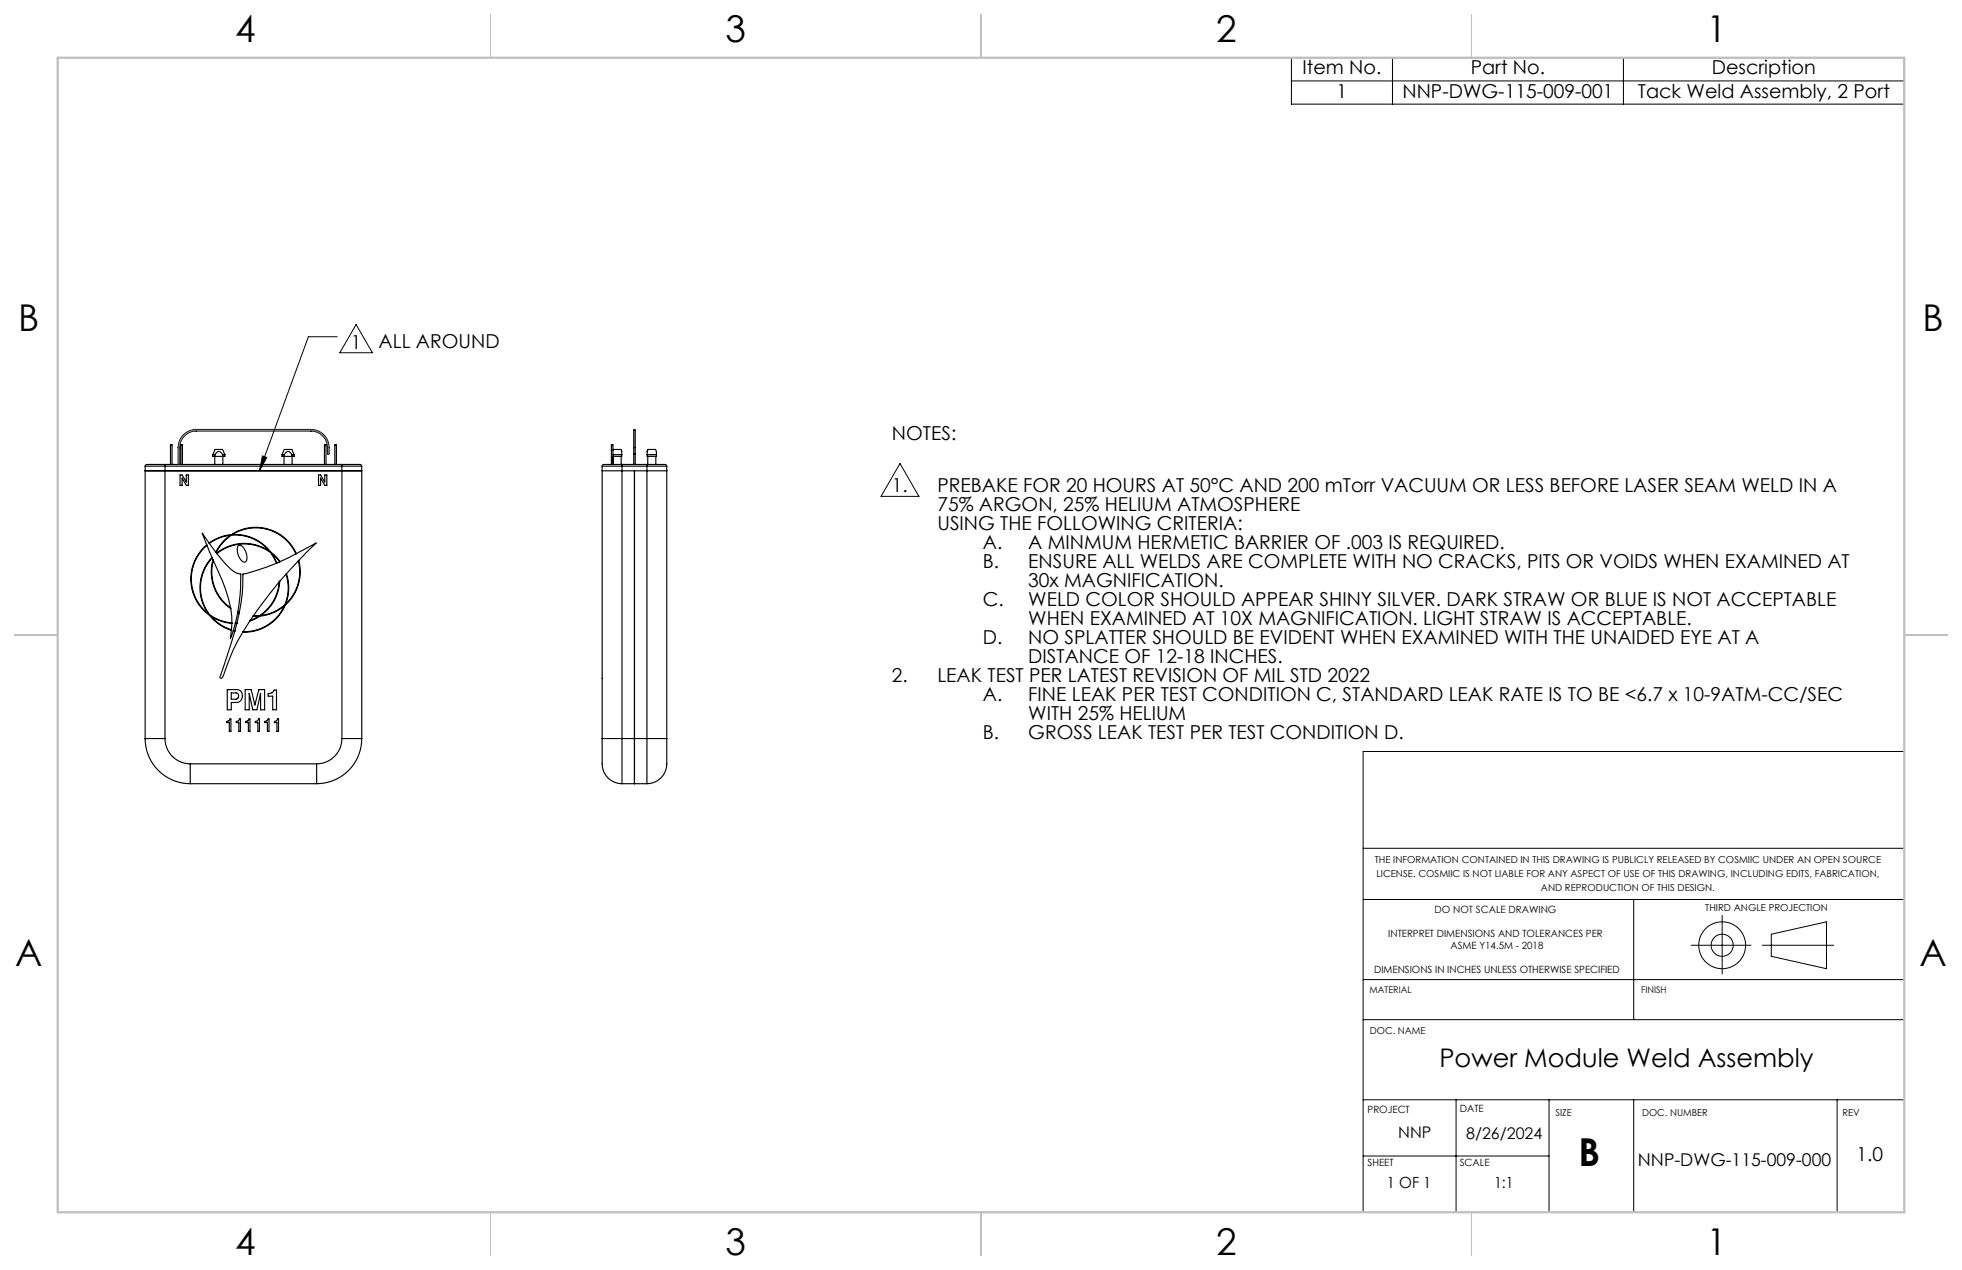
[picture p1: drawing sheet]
<svg xmlns="http://www.w3.org/2000/svg" width="432mm" height="279mm" viewBox="0 0 432 279" stroke-linecap="round" stroke-linejoin="round" font-family="sans-serif">
<g fill="none" stroke="#000" stroke-width=".25">
<path d="M39.2 98.5h.3M39.2 98.5v3.7M39.5 98.5v3.7M43.2 94.8a3.6 3.6 0 0 0-3.7 3.7M43.2 94.5a4 4 0 0 0-4 4M43.2 94.5v.3M43.2 94.5h25.2M43.2 94.8h25.2M68.4 94.8a3.6 3.6 0 0 1 3.7 3.7M68.4 94.5a4 4 0 0 1 4 4M68.4 94.5v.3M72.1 99.8a.17 .17 0 0 0 .2 .1 .17 .17 0 0 0 .1-.1"/>
<path d="M72.1 99.8h.3M72.1 98.5h.3M72.1 98.5v1.3M72.4 98.5v1.3M134.9 99.1l.1-.2h1.7l.1 .4v.7M139.5 98.5v-3.8a.17 .17 0 0 1 .2-.2 .17 .17 0 0 1 .1 .2v3.8M139.5 98.5h.3M139.5 98.5v3.7M139.8 98.5v3.7M32 103.6h43.2M32 102.6h4.3M32 102.6l-.1 59.9"/>
<path d="M36.3 102.2h-4l-.2 .1-.1 .3M36.3 102.2v.4M36.3 102.6v59.9M36.3 102.6h38.9M36.3 102.2h38.9M37.5 102.2v-4.3h.4v4.3M39.6 104.5h.5l.9 1.5v-1.5h.5v2.3h-.5l-.9-1.6v1.6h-.5zM39.8 102.2v-4.3h.4v4.3M45.5 119.9a9.8 9.8 0 0 0 .6 15.4 9.8 9.8 0 0 0 4.8 3.4M45.5 119.9v.1M45.5 120a9.7 9.7 0 0 0 .3 15 9.8 9.8 0 0 1 .8-12.4M45.5 120l1.1 2.6"/>
<path d="M46 119.5a9.8 9.8 0 0 1 4.9-1.9 9.8 9.8 0 0 1 14.3 4.2M46 119.5l-1.5-2.2 1 2.6M46 119.5l.1 .1M46.1 119.6a9.7 9.7 0 0 1 4.6-1.8 9.8 9.8 0 0 0-3.2 3.7M46.1 119.6l1.4 1.9M46.8 100h.5M46.8 100v.4h.5M46.8 100l.5-1.1h1.7l.5 1.1M47.3 100.4v1.8M47.3 100a1.01 1.01 0 0 1 .9-.7l.8 .7M47.3 100v.4M49 100h.5"/>
<path d="M49 100v2.2M49.5 100v.4h-2.2M62.1 100h.4M62.1 100v.4h.4M62.1 100l.5-1.1h1.6l.5 1.1M62.5 100.4v1.8M62.5 100a1.01 1.01 0 0 1 1-.7l.8 .7M62.5 100v.4M64.3 100h.4M64.3 100v2.2M64.7 100v.4h-2.2M70.1 104.5h.5l.9 1.5v-1.5h.4v2.3h-.4l-.9-1.6v1.6h-.5z"/>
<path d="M71.4 102.2v-4.3h.3v4.3M73.7 102.2v-4.3h.3v4.3M75.2 102.6h4.4M75.2 102.6v1h4.4h-4.4M75.2 102.2v.4M75.2 102.2h4l.3 .1 .1 .3M75.2 103.6v58.9M79.6 102.6v59.9M132.5 103.6h14.2M132.5 102.6h4.4M132.5 102.6v59.9M134.6 102.2v-4.3h.3v4.3"/>
<path d="M134.9 100h1.9M136.7 100.4v1.8M136.8 100v.4h-1.9M136.9 102.2v.4M136.9 102.2h-4l-.3 .1-.1 .3M136.9 102.6h5.5M136.9 102.2h5.5M136.9 102.6v59.9M139.6 103.6v68.8M142.4 102.6h4.3M142.4 102.2v.4M142.4 102.2h4l.2 .1 .1 .3"/>
<path d="M142.4 102.6v59.9M142.4 100v-.7l.2-.4h1.7l.2 .4v.7M142.4 100h2.1M142.4 100v.4h2.1v-.4M142.6 100.4v1.8M144.3 100.4v1.8M146.7 102.6v59.9M46.6 122.6l.1 .2M46.7 122.8a9.7 9.7 0 0 0-.5 12.5 9.7 9.7 0 0 0 4.8 1.7M46.7 122.8l.2 .3M46.9 123.1a9.8 9.8 0 0 0 3.9 10.8M46.9 123.1v.2"/>
<path d="M46.9 123.3a9.7 9.7 0 0 0 3.9 10.4M46.9 123.3a44.6 44.6 0 0 1 3.9 10.4M47.5 121.5l.1 .1M47.6 121.6a9.7 9.7 0 0 1 3.3-3.9 9.7 9.7 0 0 1 8.4 3.5 9.8 9.8 0 0 0-11.6 .5M47.6 121.6l.1 .1M47.7 121.7v.1M47.7 121.8a9.4 9.4 0 0 1 12 0l1.1 2.1M47.7 121.8l2.6 2.9a4.5 4.5 0 0 0 2.7 1.6l-.2 4.7-.5 3.6M50.8 133.7v.2M50.8 133.9l.2 3.1M50.9 138.7l-.2 1.8 .6-1.7M50.9 138.5v.2"/>
<path d="M51 137.1a9.8 9.8 0 0 1-4.6-1.5 9.7 9.7 0 0 0 4.5 2.9M51 137.1l-.1 1.4M51 137v.1M51.3 138.8l.4 .1M51.4 138.7l.3 .1M51.4 138.7l-.1 .1M51.7 138.9l-3.3 9.9v.3l.4 .1a4.2 4.2 0 0 0 1-2.3 35.7 35.7 0 0 1 3.6-7.8M51.7 138.8v.1M51.8 137.2l-.4 1.5M51.8 137.1v.1M52.1 137.2h-.3M52.1 137.2l-.4 1.6"/>
<path d="M52.1 137.1h-.3M52.1 137.1v.1M52.3 134.7l.3 .2M52.3 134.7l-.5 2.4M52.3 134.6l.4 .2M52.3 134.6v.1M52.5 120a1.09 1.09 0 0 1 1.3 .9 2.35 2.35 0 0 1 .1 2.8 2.16 2.16 0 0 1-1.6-2.2l-.1-.9zM52.6 134.9l-.5 2.2M52.7 134.8l-.1 .1M53.5 139l-.1 .1M55 136.7l.8-.4a7.9 7.9 0 0 1 3.6-1.2l1.3-.6 1.9-1.2a9.7 9.7 0 0 1-9.1 5.7M55 136.7l-1.5 2.3"/>
<path d="M55.1 136.5l-.1 .2M55.7 135.6h1.2l-1.8 .9M55.7 135.6l-.6 .9M55.8 135.5l-.1 .1M60.8 123.9l-4.1 1.5-3.3 .9a33.6 33.6 0 0 1-.7 8.5M60.9 123.9h-.1M61.4 128a9.3 9.3 0 0 1-4.4 7.4l-1.2 .1M61.4 128l-5.6 7.5M61.6 123.6l-1.8-1.8 1.1 2.1M61.6 123.6l-.7 .3M61.6 127.9l-.2 .1M61.7 123.6h-.1"/>
<path d="M63 126.3a9.7 9.7 0 0 1-.3 6.8 9.7 9.7 0 0 1-5.3 2.3 9.8 9.8 0 0 0 4.2-7.5M63 126.3l-1.4 1.6M63 126.2v.1M65.1 121.9a9.7 9.7 0 0 0-14-4.3 10.2 10.2 0 0 1 8.8 4.1l1.8 1.9M65.1 121.9l-3.4 1.7M65.2 121.8l4.4-2.3-3.8 3.8M65.2 121.8l-.1 .1M65.7 123.4a9.7 9.7 0 0 1-2.8 9.5 9.8 9.8 0 0 0 .1-6.7M65.7 123.4l-2.7 2.8M65.8 123.3a9.8 9.8 0 0 1-3 9.8 9.8 9.8 0 0 1-9.4 6M65.8 123.3l-.1 .1M49.9 158.7a.6 .6 0 0 0 .7-.5h.2v2.7h-.3v-1.9h-.6z"/>
<path d="M50 151.7h2.1a1.43 1.43 0 0 1 1.3 1.4 1.43 1.43 0 0 1-1.2 1.4h-1.3v1.7h-.9zM50.9 152.4h1.1a.71 .71 0 0 1 .5 .7 .71 .71 0 0 1-.5 .7h-1.1zM52 158.7a.6 .6 0 0 0 .7-.5h.2v2.7h-.3v-1.9h-.6zM54 151.7h1.3l.8 3.4 .9-3.4h1.2v4.5h-.9v-3.7l-.8 3.7h-.9l-.8-3.6v3.6h-.8zM54.1 158.7a.6 .6 0 0 0 .7-.5h.2v2.7h-.3v-1.9h-.6zM56.2 158.7a.6 .6 0 0 0 .7-.5h.2v2.7h-.3v-1.9h-.6zM58.3 158.7a.6 .6 0 0 0 .7-.5h.2v2.7h-.3v-1.9h-.6zM59 152.6a1.2 1.2 0 0 0 1.3-.8h.5v4.4h-.8v-3h-1zM60.4 158.7a.6 .6 0 0 0 .7-.5h.2v2.7h-.4v-1.9h-.5zM132.5 149.2h.1M31.9 162.5a9.9 9.9 0 0 0 10 9.9M31.9 162.5h4.4"/>
<path d="M36.3 162.5a5.6 5.6 0 0 0 5.6 5.5M41.9 168v4.4M41.9 168h27.8M41.9 172.4h27.8M69.7 168v4.4M75.2 162.5a5.6 5.6 0 0 1-5.5 5.5M75.2 162.5h4.4M79.6 162.5a9.9 9.9 0 0 1-9.9 9.9M132.5 162.5h4.4M132.5 162.5v4.1a4.8 4.8 0 0 0 3.8 5.8h.6M136.9 162.5v9.9M136.9 172.4h5.5"/>
<path d="M136.9 162.5h5.5M142.4 162.5h4.3M142.4 162.5v9.9M146.7 162.5v4.1a4.8 4.8 0 0 1-3.8 5.8h-.5"/>
<circle cx="139.6" cy="99.8" r=".15"/>
</g>
<g fill="none" stroke="#000" stroke-width=".22">
<path d="M284.2 12.7h134.9v10.2h-134.9zM284.2 17.8h134.9M306.5 12.7v10.2M357.3 12.7v10.2M74.2 74.1h-6.3l-10.8 29.5M78.4 71.4l3.6 6.2h-7.2zM57.8 100.3l.9 .4-1.6 2.9zM198.1 102l4.1 7.2h-8.3zM419.1 165.3h-119.1v101.4M300 186.6h119.1M300 197.9h119.1M359.5 197.9v26.4"/>
<path d="M300 215.5h119.1M372.2 208h13.2M379 201.4v12.9M387.9 208h15.7M389.8 205.5l12.2-2.7v10.3l-12.2-2.7zM300 224.3h119.1M300 242h119.1M300 254.3h40.9M320.5 242v24.7M340.9 242v24.7M359.5 242v24.7M404.3 242v24.7"/>
<circle cx="379" cy="208" r="5.2"/>
<circle cx="379" cy="208" r="2.43"/>
</g>
<path d="M72.3 99.9v-1.4a3.8 3.8 0 0 0-3.9-3.8h-25.2a3.8 3.8 0 0 0-3.8 3.8v3.7" fill="none" stroke="#808080" stroke-width=".25"/>
<path d="M107.9 3.2v9.5M215.9 3.2v9.5M323.8 3.2v9.5M3.2 139.7h9.5M419.1 139.7h9.5M107.9 266.7v9.5M215.9 266.7v9.5M323.8 266.7v9.5" fill="none" stroke="#c0c0c0" stroke-width=".25"/>
<path d="M12.7 12.7h406.4v254h-406.4z" fill="none" stroke="#c0c0c0" stroke-width=".5"/>
<path d="M57.8 100.3l.9 .4-1.6 2.9z" fill="#000"/>
<text font-size="8.5" x="347.4" y="256.5">B</text>
<g font-size="8.1">
<text x="51.7" y="9.3">4</text>
<text x="159.7" y="9.3">3</text>
<text x="267.6" y="9.3">2</text>
<text x="375.6" y="9.3">1</text>
<text x="4" y="72.8">B</text>
<text x="423.1" y="72.8">B</text>
<text x="3.3" y="212.5">A</text>
<text x="422.4" y="212.5">A</text>
<text x="51.7" y="276">4</text>
<text x="159.7" y="276">3</text>
<text x="267.6" y="276">2</text>
<text x="375.6" y="276">1</text>
</g>
<text font-size="5.6" x="316.8" y="234.7">Power Module Weld Assembly</text>
<g font-size="4.2">
<text x="286.7" y="16.4">Item No.</text>
<text x="323.7" y="16.4">Part No.</text>
<text x="376.7" y="16.4">Description</text>
<text x="294.2" y="21.5">1</text>
<text x="308.7" y="21.5">NNP-DWG-115-009-001</text>
<text x="360.5" y="21.5">Tack Weld Assembly, 2 Port</text>
<text x="77.2" y="76.7">1</text>
<text x="83.3" y="76.5">ALL AROUND</text>
<text x="196.3" y="96.9">NOTES:</text>
<text x="196.3" y="108.3">1.</text>
<text x="206.3" y="108.3">PREBAKE FOR 20 HOURS AT 50°C AND 200 mTorr VACUUM OR LESS BEFORE LASER SEAM WELD IN A</text>
<text x="206.3" y="112.5">75% ARGON, 25% HELIUM ATMOSPHERE</text>
<text x="206.3" y="116.6">USING THE FOLLOWING CRITERIA:</text>
<text x="216.3" y="120.8">A.</text>
<text x="216.3" y="125">B.</text>
<text x="226.3" y="120.8">A MINMUM HERMETIC BARRIER OF .003 IS REQUIRED.</text>
<text x="226.3" y="125">ENSURE ALL WELDS ARE COMPLETE WITH NO CRACKS, PITS OR VOIDS WHEN EXAMINED AT</text>
<text x="226.3" y="129.2">30x MAGNIFICATION.</text>
<text x="216.3" y="133.3">C.</text>
<text x="226.3" y="133.3">WELD COLOR SHOULD APPEAR SHINY SILVER. DARK STRAW OR BLUE IS NOT ACCEPTABLE</text>
<text x="226.3" y="137.5">WHEN EXAMINED AT 10X MAGNIFICATION. LIGHT STRAW IS ACCEPTABLE.</text>
<text x="216.3" y="141.7">D.</text>
<text x="226.3" y="141.7">NO SPLATTER SHOULD BE EVIDENT WHEN EXAMINED WITH THE UNAIDED EYE AT A</text>
<text x="226.3" y="145.9">DISTANCE OF 12-18 INCHES.</text>
<text x="196.3" y="150">2.</text>
<text x="206.3" y="150">LEAK TEST PER LATEST REVISION OF MIL STD 2022</text>
<text x="216.3" y="154.2">A.</text>
<text x="226.3" y="154.2">FINE LEAK PER TEST CONDITION C, STANDARD LEAK RATE IS TO BE &lt;6.7 x 10-9ATM-CC/SEC</text>
<text x="226.3" y="158.4">WITH 25% HELIUM</text>
<text x="216.3" y="162.6">B.</text>
<text x="226.3" y="162.6">GROSS LEAK TEST PER TEST CONDITION D.</text>
<text x="408.6" y="255.4">1.0</text>
</g>
<text font-size="3.9" x="360.5" y="256.5">NNP-DWG-115-009-000</text>
<g font-size="3.5">
<text x="307.7" y="250.4">NNP</text>
<text x="322.7" y="250.6">8/26/2024</text>
</g>
<g font-size="3.4">
<text x="305.2" y="261.4">1 OF 1</text>
<text x="328.8" y="261.4">1:1</text>
</g>
<g font-size="2.2">
<text x="315.7" y="200.8">DO NOT SCALE DRAWING</text>
<text x="305.5" y="206.1">INTERPRET DIMENSIONS AND TOLERANCES PER</text>
<text x="319.2" y="208.8">ASME Y14.5M - 2018</text>
<text x="302.4" y="214.1">DIMENSIONS IN INCHES UNLESS OTHERWISE SPECIFIED</text>
<text x="301" y="244.9">PROJECT</text>
<text x="321.3" y="244.6">DATE</text>
<text x="301" y="256.5">SHEET</text>
<text x="321.3" y="256.5">SCALE</text>
</g>
<g font-size="2.1">
<text x="302.5" y="189.8">THE INFORMATION CONTAINED IN THIS DRAWING IS PUBLICLY RELEASED BY COSMIIC UNDER AN OPEN SOURCE</text>
<text x="302.9" y="192.9">LICENSE. COSMIIC IS NOT LIABLE FOR ANY ASPECT OF USE OF THIS DRAWING, INCLUDING EDITS, FABRICATION,</text>
<text x="339.1" y="196">AND REPRODUCTION OF THIS DESIGN.</text>
<text x="375.3" y="200.4">THIRD ANGLE PROJECTION</text>
<text x="301.5" y="227.5">DOC. NAME</text>
<text x="342.3" y="245.4">SIZE</text>
<text x="361.4" y="245.4">DOC. NUMBER</text>
<text x="405.5" y="245.4">REV</text>
</g>
<g font-size="2">
<text x="301.4" y="218.5">MATERIAL</text>
<text x="361.2" y="218.5">FINISH</text>
</g>
</svg>
